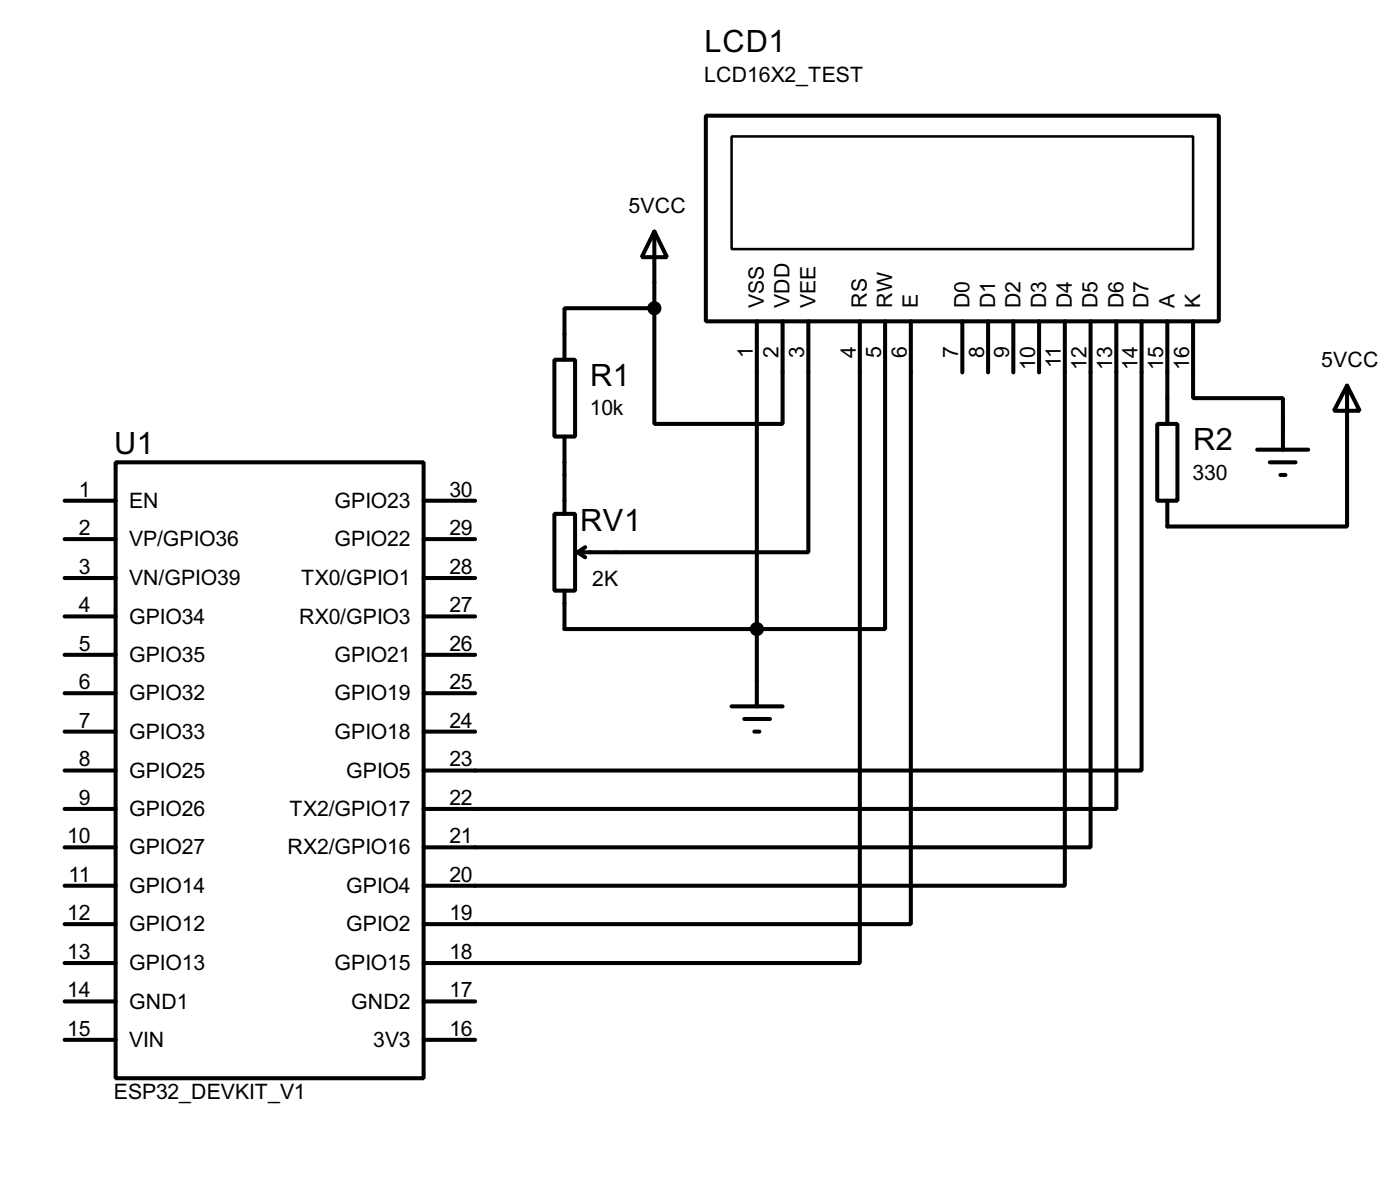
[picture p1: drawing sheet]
<svg xmlns="http://www.w3.org/2000/svg" width="139mm" height="117mm" viewBox="0 0 139 117" stroke-linecap="round" stroke-linejoin="round" font-family="sans-serif">
<g fill="none" stroke="#000" stroke-width=".4">
<path d="M69.9 11.5h50.8v20.3h-50.8zM54.9 35.6h2.1v7.6h-2.1zM64.8 22.9l1.3 2.6h-2.5zM64.8 30.5h-8.9v5.1M64.8 30.5v11.5h12.7v-10.2M64.8 22.9v7.6M75 31.8v38.1M80.1 31.8v22.9h-22.9M85.2 31.8v63.5h-43.2M87.7 31.8v30.5h-31.8v-3.8M90.2 31.8v59.7h-48.2M95.3 31.8v5.1"/>
<path d="M97.9 31.8v5.1M100.4 31.8v5.1M102.9 31.8v5.1M105.5 31.8v55.9h-63.5M108 31.8v52.1h-66M110.6 31.8v48.3h-68.6M113.1 31.8v44.5h-71.1M115.6 31.8v10.2M118.2 31.8v7.6h8.9v5.1M133.4 38.2l1.3 2.5h-2.6zM133.4 38.2v13.9h-17.8v-2.5M6.4 53.4h5.1"/>
<path d="M6.4 57.2h5.1M6.4 49.6h5.1M11.5 45.8h30.5v60.9h-30.5zM42 53.4h5.1M42 57.2h5.1M42 49.6h5.1M54.9 50.9h2.1v7.6h-2.1zM55.9 43.2v7.7M57.2 54.7l.8 .5M58 54.2l-.8 .5M114.6 42h2v7.6h-2zM124.5 44.5h5.1"/>
<path d="M125.8 45.8h2.5M126.8 47h.5M6.4 61h5.1M6.4 64.8h5.1M6.4 68.6h5.1M6.4 72.4h5.1M6.4 76.3h5.1M42 61h5.1M42 64.8h5.1M42 68.6h5.1M42 72.4h5.1M72.5 69.9h5"/>
<path d="M73.7 71.2h2.6M74.7 72.4h.5M6.4 99.1h5.1M6.4 95.3h5.1M6.4 80.1h5.1M6.4 83.9h5.1M6.4 87.7h5.1M6.4 91.5h5.1M42 99.1h5.1M6.4 102.9h5.1M42 102.9h5.1"/>
</g>
<g fill="#000" stroke="#000" stroke-width=".4">
<circle cx="64.8" cy="30.5" r=".5"/>
<circle cx="74.9" cy="62.3" r=".5"/>
</g>
<path d="M72.5 13.5h45.7v11.2h-45.7z" fill="none" stroke="#000" stroke-width=".25"/>
<g font-size="3.4">
<text x="69.8" y="5.1">LCD1</text>
<text x="58.5" y="38.2">R1</text>
<text x="11.3" y="45">U1</text>
<text x="118.2" y="44.5">R2</text>
<text x="57.5" y="52.6">RV1</text>
</g>
<g font-size="2.4">
<text x="69.7" y="8.1">LCD16X2_TEST</text>
<text x="62.3" y="21">5VCC</text>
<text x="74.6" y="35.5" transform="rotate(-90 74.6 35.5)">1</text>
<text x="75.7" y="30.5" transform="rotate(-90 75.7 30.5)">VSS</text>
<text x="77.1" y="35.5" transform="rotate(-90 77.1 35.5)">2</text>
<text x="78.2" y="30.5" transform="rotate(-90 78.2 30.5)">VDD</text>
<text x="79.7" y="35.5" transform="rotate(-90 79.7 35.5)">3</text>
<text x="80.8" y="30.5" transform="rotate(-90 80.8 30.5)">VEE</text>
<text x="84.8" y="35.5" transform="rotate(-90 84.8 35.5)">4</text>
<text x="85.9" y="30.5" transform="rotate(-90 85.9 30.5)">RS</text>
<text x="87.3" y="35.5" transform="rotate(-90 87.3 35.5)">5</text>
<text x="88.4" y="30.5" transform="rotate(-90 88.4 30.5)">RW</text>
<text x="89.8" y="35.5" transform="rotate(-90 89.8 35.5)">6</text>
<text x="90.9" y="30.5" transform="rotate(-90 90.9 30.5)">E</text>
<text x="94.9" y="35.5" transform="rotate(-90 94.9 35.5)">7</text>
<text x="96" y="30.5" transform="rotate(-90 96 30.5)">D0</text>
<text x="97.5" y="35.5" transform="rotate(-90 97.5 35.5)">8</text>
<text x="98.6" y="30.5" transform="rotate(-90 98.6 30.5)">D1</text>
<text x="100" y="35.5" transform="rotate(-90 100 35.5)">9</text>
<text x="101.1" y="30.5" transform="rotate(-90 101.1 30.5)">D2</text>
<text x="103.6" y="30.5" transform="rotate(-90 103.6 30.5)">D3</text>
<text x="106.2" y="30.5" transform="rotate(-90 106.2 30.5)">D4</text>
<text x="108.7" y="30.5" transform="rotate(-90 108.7 30.5)">D5</text>
<text x="111.3" y="30.5" transform="rotate(-90 111.3 30.5)">D6</text>
<text x="113.8" y="30.5" transform="rotate(-90 113.8 30.5)">D7</text>
<text x="116.3" y="30.5" transform="rotate(-90 116.3 30.5)">A</text>
<text x="118.9" y="30.5" transform="rotate(-90 118.9 30.5)">K</text>
<text x="58.4" y="41.1">10k</text>
<text x="102.5" y="36.6" transform="rotate(-90 102.5 36.6)">10</text>
<text x="105.1" y="36.5" transform="rotate(-90 105.1 36.5)">11</text>
<text x="107.6" y="36.6" transform="rotate(-90 107.6 36.6)">12</text>
<text x="110.2" y="36.6" transform="rotate(-90 110.2 36.6)">13</text>
<text x="112.7" y="36.6" transform="rotate(-90 112.7 36.6)">14</text>
<text x="115.2" y="36.6" transform="rotate(-90 115.2 36.6)">15</text>
<text x="117.8" y="36.6" transform="rotate(-90 117.8 36.6)">16</text>
<text x="130.9" y="36.3">5VCC</text>
<text x="118.1" y="47.4">330</text>
<text x="7.8" y="53">2</text>
<text x="7.8" y="49.2">1</text>
<text x="12.8" y="50.3">EN</text>
<text x="33.1" y="50.3">GPIO23</text>
<text x="44.5" y="53">29</text>
<text x="44.5" y="49.2">30</text>
<text x="7.8" y="56.8">3</text>
<text x="12.8" y="54.1">VP/GPIO36</text>
<text x="12.8" y="57.9">VN/GPIO39</text>
<text x="29.8" y="57.9">TX0/GPIO1</text>
<text x="33.1" y="54.1">GPIO22</text>
<text x="44.5" y="56.8">28</text>
<text x="58.7" y="58">2K</text>
<text x="7.8" y="60.6">4</text>
<text x="7.8" y="64.4">5</text>
<text x="12.8" y="61.7">GPIO34</text>
<text x="12.8" y="65.5">GPIO35</text>
<text x="29.6" y="61.7">RX0/GPIO3</text>
<text x="33.1" y="65.5">GPIO21</text>
<text x="44.5" y="64.4">26</text>
<text x="44.5" y="60.6">27</text>
<text x="7.8" y="68.2">6</text>
<text x="12.8" y="69.3">GPIO32</text>
<text x="33.1" y="69.3">GPIO19</text>
<text x="44.5" y="68.2">25</text>
<text x="7.8" y="72">7</text>
<text x="7.8" y="75.9">8</text>
<text x="12.8" y="73.1">GPIO33</text>
<text x="12.8" y="77">GPIO25</text>
<text x="33.1" y="73.1">GPIO18</text>
<text x="34.3" y="77">GPIO5</text>
<text x="44.5" y="72">24</text>
<text x="44.5" y="75.9">23</text>
<text x="6.7" y="83.5">10</text>
<text x="7.8" y="79.7">9</text>
<text x="12.8" y="80.8">GPIO26</text>
<text x="28.7" y="80.8">TX2/GPIO17</text>
<text x="44.5" y="79.7">22</text>
<text x="44.5" y="83.5">21</text>
<text x="6.8" y="87.3">11</text>
<text x="12.8" y="84.6">GPIO27</text>
<text x="12.8" y="88.4">GPIO14</text>
<text x="28.5" y="84.6">RX2/GPIO16</text>
<text x="34.3" y="88.4">GPIO4</text>
<text x="44.5" y="87.3">20</text>
<text x="6.7" y="91.1">12</text>
<text x="6.7" y="94.9">13</text>
<text x="12.8" y="92.2">GPIO12</text>
<text x="34.3" y="92.2">GPIO2</text>
<text x="44.5" y="94.9">18</text>
<text x="44.5" y="91.1">19</text>
<text x="6.7" y="98.7">14</text>
<text x="12.8" y="99.8">GND1</text>
<text x="12.8" y="96">GPIO13</text>
<text x="33.1" y="96">GPIO15</text>
<text x="34.8" y="99.8">GND2</text>
<text x="44.5" y="98.7">17</text>
<text x="6.7" y="102.5">15</text>
<text x="12.8" y="103.6">VIN</text>
<text x="37" y="103.6">3V3</text>
<text x="44.5" y="102.5">16</text>
<text x="11.3" y="108.8">ESP32_DEVKIT_V1</text>
</g>
</svg>
